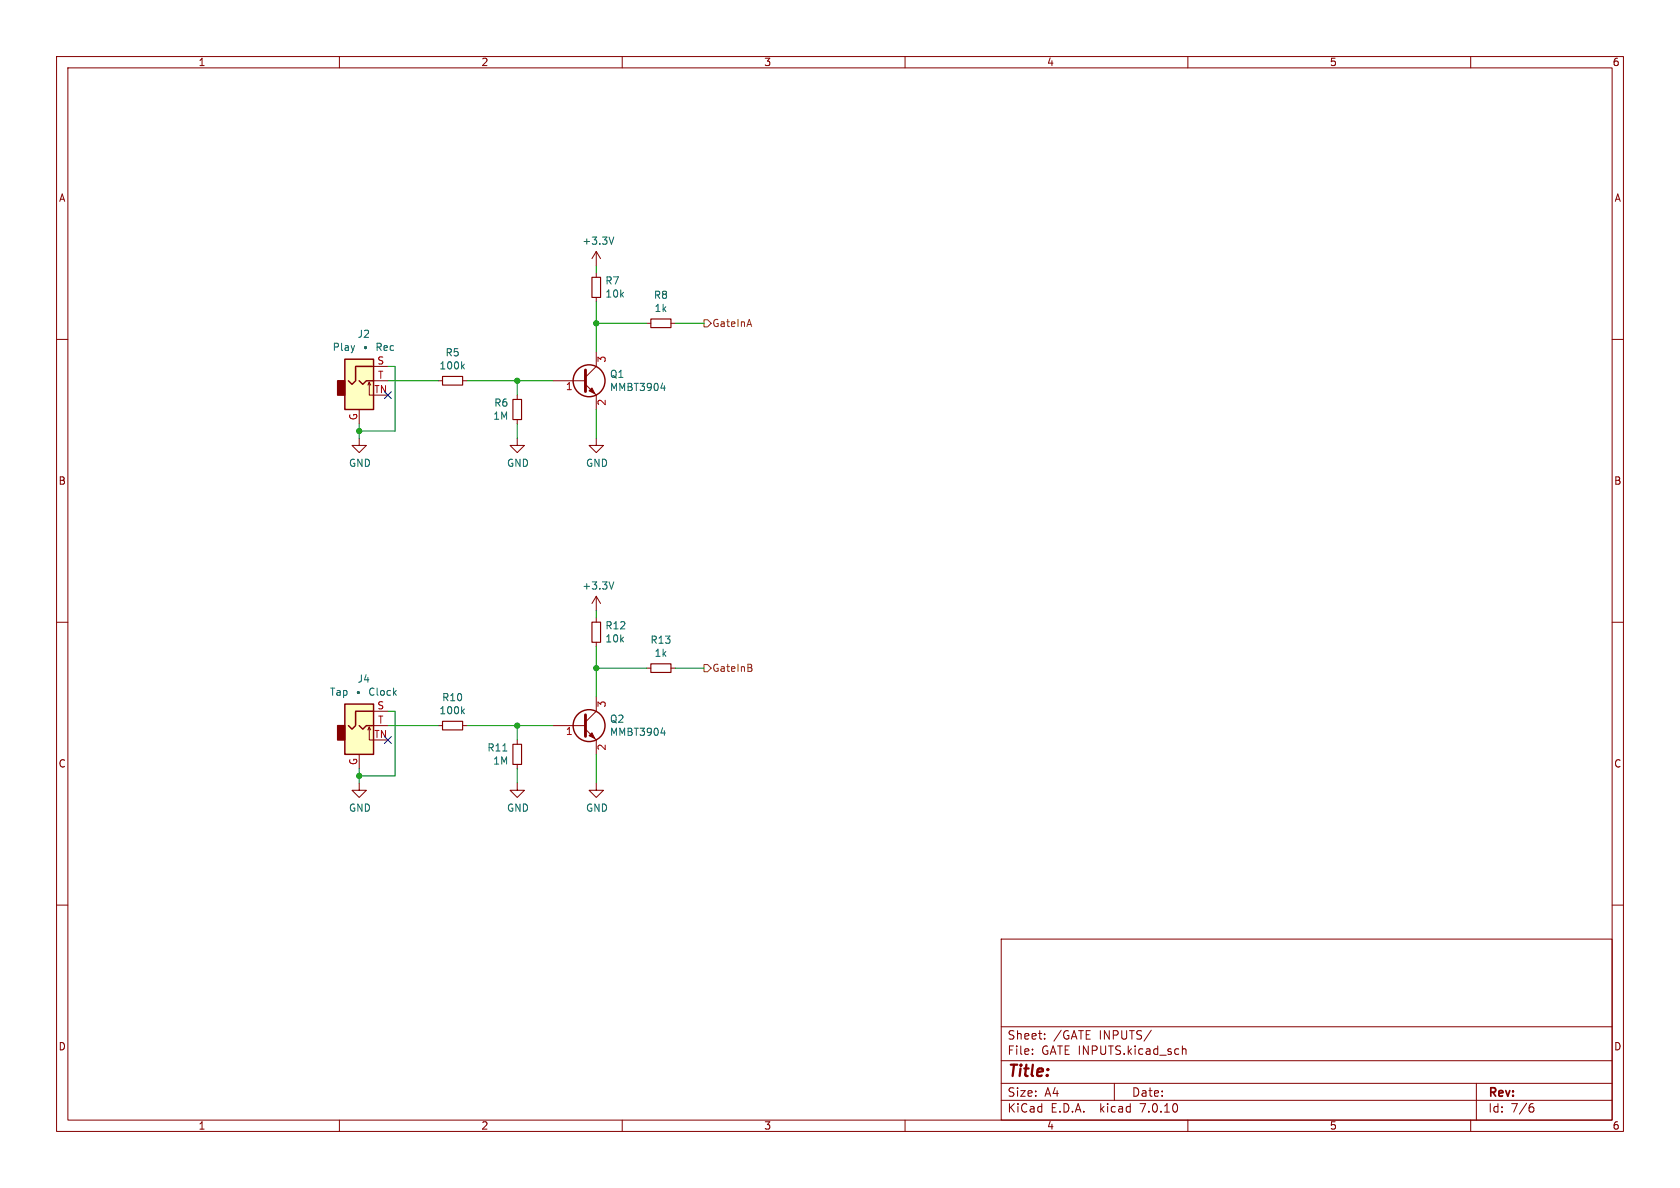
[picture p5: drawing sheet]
<svg xmlns="http://www.w3.org/2000/svg" width="297mm" height="210mm" viewBox="0 0 297 210" stroke-linecap="round" stroke-linejoin="round" font-family="sans-serif">
<g fill="none" stroke="#840000" stroke-width=".18">
<path d="M10 10h277v190h-277zM12 12h273v186h-273zM60 10v2M110 10v2M160 10v2M210 10v2M260 10v2M10 60h2M105.4 44.5v2.5M105.4 48.3v.7M105.4 52.6v.7M105.4 44.5l-.8 1.2"/>
<path d="M105.4 44.5l.8 1.2M114.3 57.2h.8M118.6 57.2h.8M285 60h2M63.5 77.5v1.2h1.3l-1.3 1.3-1.3-1.3h1.3M63.5 72.4v2.5M65 68.1l.3-.5v2.3h.7M65.3 67.6l.2 .5M66 64.8h2.6M66 67.3h2.6M77.5 67.3h.7M81.8 67.3h.7"/>
<path d="M91.4 77.5v1.2h1.3l-1.3 1.3-1.2-1.3h1.2M91.4 69.9v.7M91.4 74.2v.7M97.8 67.3h5.7M103.5 67.9l1.9 2v2.5M105.4 77.5v1.2h1.3l-1.3 1.3-1.3-1.3h1.3M105.4 62.2v2.6l-1.9 1.9M10 110h2M105.4 105.4v2.6M105.4 109.2v.8M105.4 113.5v.8M105.4 105.4l-.8 1.3"/>
<path d="M105.4 105.4l.8 1.3M114.3 118.1h.8M118.6 118.1h.8M285 110h2M63.5 138.4v1.3h1.3l-1.3 1.3-1.3-1.3h1.3M63.5 133.4v2.5M65 129l.3-.5v2.3h.7M65.3 128.5l.2 .5M66 128.3h2.6M66 125.7h2.6M77.5 128.3h.7M81.8 128.3h.7"/>
<path d="M91.4 138.4v1.3h1.3l-1.3 1.3-1.2-1.3h1.2M91.4 130.8v.8M91.4 135.1v.8M97.8 128.3h5.7M103.5 128.9l1.9 1.9v2.6M105.4 138.4v1.3h1.3l-1.3 1.3-1.3-1.3h1.3M105.4 123.2v2.5l-1.9 1.9M10 160h2M285 160h2M177 166h108v32h-108zM60 198v2M110 198v2"/>
<path d="M160 198v2M177 194.5h108M177 191.5h108M177 187.5h108M177 181.5h108M182.5 186.3v.1M182.5 185.5v.1M184.7 183.6v.1M184.7 182.8v.1M197 191.5v3M203.5 182.1l-1.3 2M209 184.9v1.5"/>
<path d="M209 185.5l.2-.1 .4 .1 .1 .9M210 198v2M260 198v2M261 191.5v6.5M270.6 195.7h.3l.3 .3-.1 .5-.5 .1M271 195.1l-.4 .1"/>
</g>
<path d="M104.6 49h1.6v3.6h-1.6zM115.1 56.4h3.5v1.5h-3.5zM78.2 66.5h3.6v1.6h-3.6zM90.7 70.6h1.5v3.6h-1.5zM104.6 110h1.6v3.5h-1.6zM115.1 117.3h3.5v1.6h-3.5zM78.2 127.5h3.6v1.5h-3.6zM90.7 131.6h1.5v3.5h-1.5z" fill="none" stroke="#840000" stroke-width=".2"/>
<path d="M108.5 41.9l-.4 1.3M81.7 64.7l.4 .5M82.1 64.4l-.5 .5M116.8 68.6h.8M117.4 68.2v.8M108.5 102.9l-.4 1.2M81.7 125.7l.4 .5M82.1 125.3l-.5 .5M88.9 132.8h.7M116.8 129.6h.8M117.4 129.1v.9" fill="none" stroke="#006464" stroke-width=".18"/>
<g fill="#ffffc2" stroke="#ffffc2" stroke-width=".18">
<path d="M61 63.5h5v8.9h-5z"/>
<path d="M61 124.5h5v8.9h-5z"/>
</g>
<g fill="#840000" stroke="#840000" stroke-width=".25">
<path d="M59.7 67.3h1.3v2.6h-1.3z"/>
<path d="M59.7 128.3h1.3v2.5h-1.3z"/>
</g>
<g fill="none" stroke="#840000" stroke-width=".25">
<path d="M61 63.5h5v8.9h-5zM63.5 67.3l.6 .6 .7-.6h1.2M66 64.8h-3.1v2.5l-.7 .6-.6-.6M61 124.5h5v8.9h-5zM63.5 128.3l.6 .6 .7-.6h1.2M66 125.7h-3.1v2.6l-.7 .6-.6-.6"/>
<circle cx="104.1" cy="67.3" r="2.82"/>
<circle cx="104.1" cy="128.3" r="2.82"/>
</g>
<path d="M103.5 65.4v3.8M103.5 126.4v3.8" fill="none" stroke="#840000" stroke-width=".51"/>
<g fill="#840000" stroke="#840000" stroke-width=".18">
<path d="M104.1 130l.5-.5 .6 1.1z"/>
<path d="M104.6 68.6l.6 1-1.1-.5z"/>
</g>
<path d="M124.5 56.5h.6l.6 .7-.6 .6h-.6zM124.5 117.5h.6l.6 .6-.6 .6h-.6zM132.8 118.1l.1 .2-.1 .3M132.8 117.5v.4" fill="none" stroke="#725600" stroke-width=".18"/>
<g fill="none" stroke="#009600" stroke-width=".18">
<path d="M105.4 47v1.3M105.4 53.3v8.9M105.4 57.2h8.9M119.4 57.2h5.1M63.5 74.9v2.6M68.6 64.8h1.2v11.4h-6.3M68.6 67.3h8.9M82.5 67.3h15.3M91.4 67.3v2.6M91.4 74.9v2.6M105.4 72.4v5.1M105.4 118.1h8.9"/>
<path d="M105.4 108v1.2M105.4 114.3v8.9M119.4 118.1h5.1M63.5 135.9v2.5M68.6 125.7h1.2v11.5h-6.3M68.6 128.3h8.9M82.5 128.3h15.3M91.4 128.3v2.5M91.4 135.9v2.5M105.4 133.4v5"/>
</g>
<path d="M68 69.2l1.2 1.3M69.2 69.2l-1.2 1.3M68 130.2l1.2 1.2M69.2 130.2l-1.2 1.2" fill="none" stroke="#000084" stroke-width=".18"/>
<g fill="#009600" stroke="#009600" stroke-width=".18">
<circle cx="63.5" cy="137.2" r=".46"/>
<circle cx="91.4" cy="128.3" r=".46"/>
<circle cx="105.4" cy="118.1" r=".46"/>
<circle cx="91.4" cy="67.3" r=".46"/>
<circle cx="105.4" cy="57.2" r=".46"/>
<circle cx="63.5" cy="76.2" r=".46"/>
</g>
<text font-size="2.8" fill="#840000" x="178" y="190.9">Title:</text>
<g font-size="2.1" fill="#840000">
<text x="178" y="184">Sheet:</text>
<text x="186.2" y="184">/GATE</text>
<text x="194.4" y="184">INPUTS/</text>
<text x="178" y="186.7">File:</text>
<text x="184.1" y="186.7">GATE INPUTS.kicad_sch</text>
<text x="178" y="196.9">KiCad</text>
<text x="178" y="194.1">Size:</text>
<text x="184.7" y="194.1">A4</text>
<text x="185.7" y="196.9">E.D.A.</text>
<text x="194.6" y="196.9">kicad</text>
<text x="200" y="194.1">Date:</text>
<text x="201.8" y="196.9">7.0.10</text>
<text x="263" y="194.3">Rev:</text>
<text x="263" y="196.9">Id:</text>
<text x="267.1" y="196.9">7/6</text>
</g>
<g font-size="1.8" fill="#840000">
<text x="35" y="11.9">1</text>
<text x="85" y="11.9">2</text>
<text x="135" y="11.9">3</text>
<text x="185" y="11.9">4</text>
<text x="235" y="11.9">5</text>
<text x="285" y="11.9">6</text>
<text x="10.3" y="35.9">A</text>
<text x="285.3" y="35.9">A</text>
<text x="10.3" y="85.9">B</text>
<text x="285.3" y="85.9">B</text>
<text x="10.3" y="135.9">C</text>
<text x="285.3" y="135.9">C</text>
<text x="10.3" y="185.9">D</text>
<text x="285.3" y="185.9">D</text>
<text x="35" y="199.9">1</text>
<text x="85" y="199.9">2</text>
<text x="135" y="199.9">3</text>
<text x="185" y="199.9">4</text>
<text x="235" y="199.9">5</text>
<text x="285" y="199.9">6</text>
</g>
<g font-size="1.8" fill="#006464">
<text x="102.8" y="43.5">+3.3V</text>
<text x="106.9" y="50.5">R7</text>
<text x="106.9" y="52.8">10k</text>
<text x="115.5" y="53">R8</text>
<text x="63.1" y="59.9">J2</text>
<text x="115.6" y="55.3">1k</text>
<text x="58.7" y="62.2">Play</text>
<text x="63.9" y="62.2">þÿ &quot;Rec</text>
<text x="77.6" y="65.5">100k</text>
<text x="78.7" y="63.2">R5</text>
<text x="107.7" y="67">Q1</text>
<text x="107.7" y="69.3">MMBT3904</text>
<text x="87.1" y="74.4">1M</text>
<text x="87.3" y="72.1">R6</text>
<text x="61.6" y="82.7">GND</text>
<text x="89.5" y="82.7">GND</text>
<text x="103.5" y="82.7">GND</text>
<text x="102.8" y="104.4">+3.3V</text>
<text x="106.9" y="113.8">10k</text>
<text x="106.9" y="111.5">R12</text>
<text x="114.9" y="114">R13</text>
<text x="115.6" y="116.3">1k</text>
<text x="58.2" y="123.2">Tap</text>
<text x="62.7" y="123.2">þÿ &quot;Clock</text>
<text x="63.1" y="120.9">J4</text>
<text x="78.1" y="124.2">R10</text>
<text x="77.6" y="126.5">100k</text>
<text x="107.7" y="128">Q2</text>
<text x="107.7" y="130.3">MMBT3904</text>
<text x="86.1" y="133">R11</text>
<text x="87.1" y="135.4">1M</text>
<text x="61.6" y="143.7">GND</text>
<text x="89.5" y="143.7">GND</text>
<text x="103.5" y="143.7">GND</text>
</g>
<g font-size="1.8" fill="#725600">
<text x="125.8" y="58">GateInA</text>
<text x="125.8" y="119">GateInB</text>
</g>
<g font-size="1.8" fill="#a90000">
<text x="66.6" y="64.5">S</text>
<text x="107.4" y="64.2" transform="rotate(-90 107.4 64.2)">3</text>
<text x="66.1" y="69.6">TN</text>
<text x="66.7" y="67.1">T</text>
<text x="99.9" y="69.3">1</text>
<text x="107.4" y="71.8" transform="rotate(-90 107.4 71.8)">2</text>
<text x="63.2" y="74.4" transform="rotate(-90 63.2 74.4)">G</text>
<text x="66.6" y="125.5">S</text>
<text x="107.4" y="125.2" transform="rotate(-90 107.4 125.2)">3</text>
<text x="66.1" y="130.6">TN</text>
<text x="66.7" y="128">T</text>
<text x="99.9" y="130.3">1</text>
<text x="63.2" y="135.4" transform="rotate(-90 63.2 135.4)">G</text>
<text x="107.4" y="132.8" transform="rotate(-90 107.4 132.8)">2</text>
</g>
</svg>
